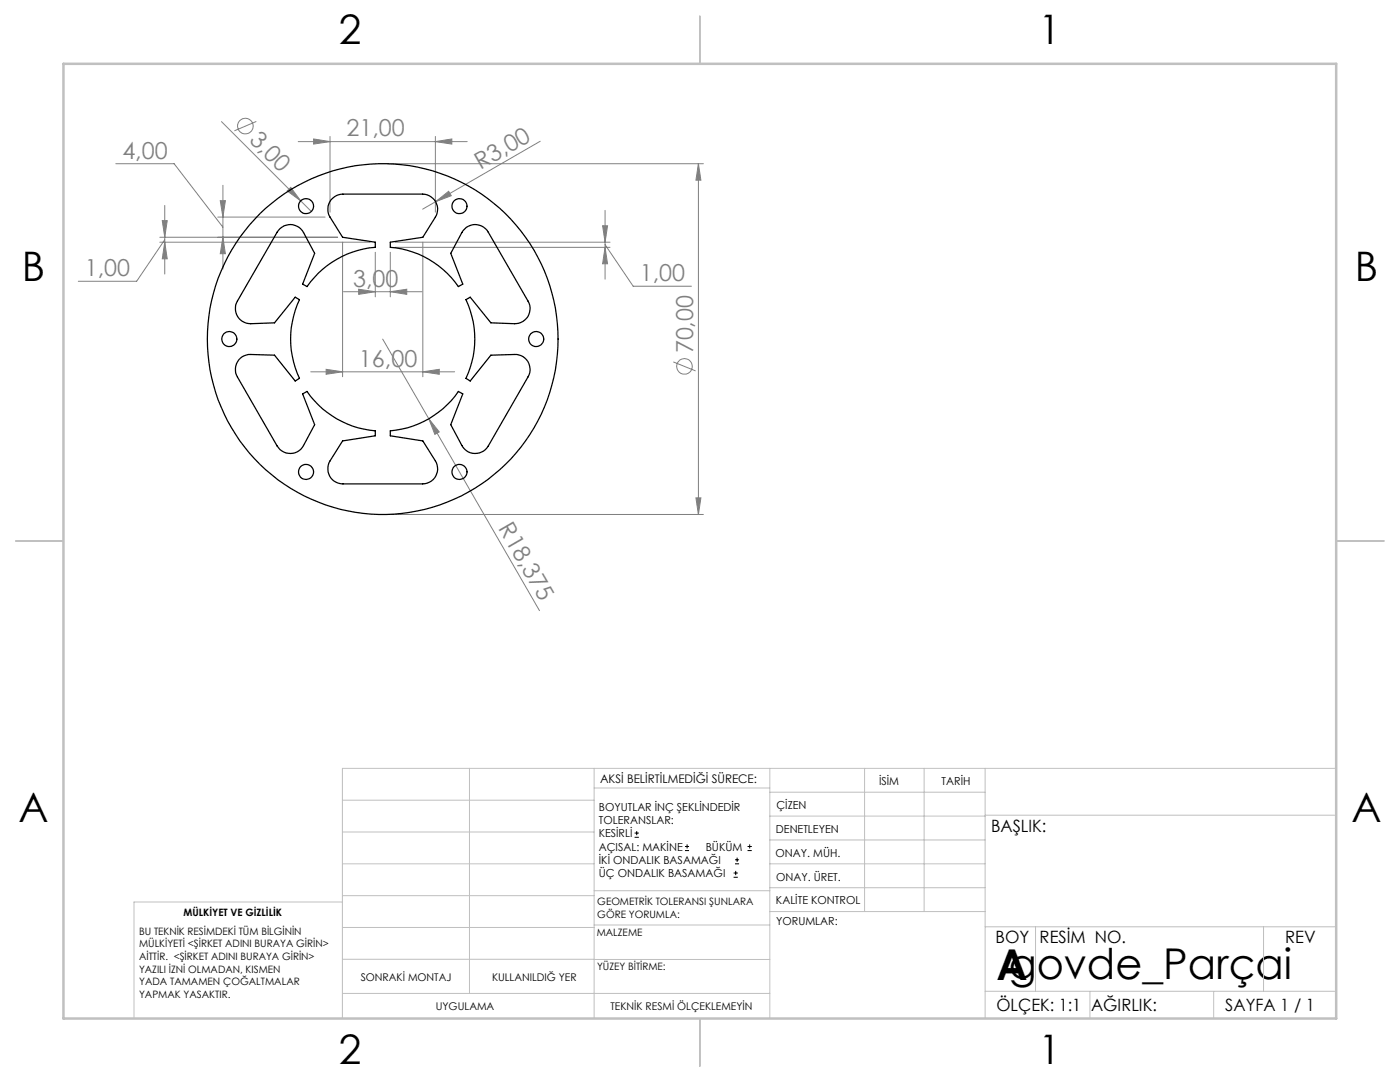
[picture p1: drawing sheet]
<svg xmlns="http://www.w3.org/2000/svg" width="279mm" height="216mm" viewBox="0 0 279 216" stroke-linecap="round" stroke-linejoin="round" font-family="sans-serif">
<g fill="none" stroke="#808080" stroke-width=".2">
<path d="M23.1 32.7h11.6l9.8 12.6M44.2 24.3l15.8 15.8M44.5 37v16.7M51.2 24.2l-4.4 1.9M57.3 38.1l.7-.7 2 2.7zM59.5 28.3h33.7M62.6 27.7l3.3 .6-3.3 .5zM65.9 27.2v15.1M77.4 32.7h63M86.9 28.3l3.3-.6v1.1zM86.9 27.2v15.1M107.8 28.2l-20.9 12.1"/>
<path d="M139.4 32.7l.5 3.2h-1zM139.4 32.7v70M31.9 48.3h42M31.9 47.3h35.5M32.4 44h1l-.5 3.3zM32.9 48.3l.5 3.3h-1zM32.9 41v13.7M32.9 47.8l-5.6 8.3h-11.7M43.5 43.3h21.4M44 40h1l-.5 3.3zM44.5 47.3l.5 3.3h-1zM60 40.1l2.1 2.1"/>
<path d="M68.4 48.3v26.9M68.5 58.2h15.7M71.6 57.7l3.3 .5-3.3 .5zM74.9 50.3v8.9M77.9 58.2l3.3-.5v1zM77.9 50.3v8.9M78.9 49.4h42.8M78.9 48.3h42.8M84.4 48.3v26.9M86.9 40.3l2.6-2.1 .6 .9zM86.9 40.3l-2.6 1.4M120.3 45h.9l-.4 3.3z"/>
<path d="M120.8 49.4l.4 3.2h-.9zM120.8 42v13.7M120.8 48.8l5.6 8.3h11.6M62 74.2h28.7M65.1 73.7l3.3 .5-3.3 .5zM76.4 67.7l31.3 54.1M84.4 74.2l3.3-.5v1zM134.4 72.2l4.4 1.8M85.6 83.6l2.1 2.6-.9 .5zM138.9 99.3h1l-.5 3.4zM77.4 102.7h63"/>
<circle cx="49" cy="25.1" r="1.55"/>
<circle cx="136.6" cy="73.1" r="1.56"/>
</g>
<g fill="none" stroke="#000" stroke-width=".2">
<path d="M126.6 167.1h.9M126.6 166.2h.9M127.1 165.8v.9M136.7 169.7h.8M136.7 168.9h.8M137.1 168.5v.8M146.4 175h.8M146.4 174.2h.8M146.7 172.4h.8M146.7 171.6h.8M146.8 173.8v.8M147.1 171.1v.9"/>
<path d="M149.2 169.7h.8M149.2 168.9h.8M149.6 168.5v.8"/>
</g>
<g fill="none" stroke="#c0c0c0" stroke-width=".2">
<path d="M68.3 159.7h50.3M93.7 153.3v44.9M118.6 153.3v49.9M118.6 157.2h35M153.6 153.3v49.9M153.6 158.1h43M172.5 153.3v28.6M184.4 153.3v28.6M196.6 153.3v49.9M266.7 153.3h-198.4v49.9M68.3 178.7h50.3M68.3 172.4h50.3"/>
<path d="M68.3 166h50.3M68.3 180h-41.6v23.2M118.6 177.7h35M153.6 167.6h43M153.6 162.8h43M153.6 172.4h43M153.6 177.1h43M196.6 162.7h70.1M68.3 198.2h85.3M68.3 191.4l85.3 .1M68.3 185.1h50.3M118.6 184.6h35"/>
<path d="M153.6 181.9h43M196.6 197.8h70.1M196.6 184.9h70.1M206.7 184.9v12.9M217.5 197.8v5.4M242.2 197.8v5.4M252.2 184.9v12.9"/>
</g>
<path d="M139.7 3.2v9.5M3.1 107.9h9.6M266.7 107.9h9.5M139.7 203.2v9.6" fill="none" stroke="#c0c0c0" stroke-width=".25"/>
<path d="M12.7 12.7h254v190.5h-254z" fill="none" stroke="#c0c0c0" stroke-width=".5"/>
<g fill="#808080">
<path d="M57.3 38.1l.7-.7 2 2.7z"/>
<path d="M86.9 40.3l2.6-2.1 .6 .9z"/>
<path d="M85.6 83.6l2.1 2.6-.9 .5z"/>
<path d="M71.6 57.7l3.3 .5-3.3 .5zM77.9 58.2l3.3-.5v1zM120.8 49.4l.4 3.2h-.9zM120.3 45h.9l-.4 3.3zM32.9 48.3l.5 3.3h-1zM32.4 44h1l-.5 3.3zM44.5 47.3l.5 3.3h-1zM44 40h1l-.5 3.3zM62.6 27.7l3.3 .6-3.3 .5zM86.9 28.3l3.3-.6v1.1z"/>
<path d="M65.1 73.7l3.3 .5-3.3 .5zM84.4 74.2l3.3-.5v1z"/>
<path d="M139.4 32.7l.5 3.2h-1zM138.9 99.3h1l-.5 3.4z"/>
</g>
<g fill="none" stroke="#000" stroke-width=".25">
<path d="M55.9 45.6a2.99 2.99 0 0 1 4.7 .8l2.2 4.2-2.4 6.1 .9 .5a18.5 18.5 0 0 1 13.6-7.8v-1.1l-6.5-1-2.5-4a3 3 0 0 1 2.5-4.6h15.9a3 3 0 0 1 2.6 4.6l-2.5 4-6.5 1v1.1a18.3 18.3 0 0 1 13.6 7.8l.9-.5-2.4-6.1 2.2-4.2a3 3 0 0 1 5.2-.1l8 13.8a2.98 2.98 0 0 1-2.7 4.5l-4.7-.2-4.2-5.1-.8 .5a18.3 18.3 0 0 1 0 15.7l.8 .5 4.2-5.1 4.7-.2a2.97 2.97 0 0 1 2.7 4.5l-8 13.8a3 3 0 0 1-5.2-.1l-2.2-4.2 2.4-6.1-.9-.5a18.2 18.2 0 0 1-13.6 7.9v1l6.5 1 2.5 4a3 3 0 0 1-2.6 4.6h-15.9a3 3 0 0 1-2.5-4.6l2.5-4 6.5-1v-1a18.4 18.4 0 0 1-13.6-7.9l-.9 .5 2.4 6.1-2.2 4.2a3 3 0 0 1-5.3 .1l-7.9-13.8a2.99 2.99 0 0 1 2.7-4.5l4.7 .2 4.1 5.1 .9-.5a18.3 18.3 0 0 1 0-15.7l-.9-.5-4.1 5.1-4.7 .2a3 3 0 0 1-2.7-4.5l7.9-13.8z"/>
<circle cx="61.1" cy="41.1" r="1.5"/>
<circle cx="91.7" cy="41.1" r="1.5"/>
<circle cx="45.8" cy="67.7" r="1.51"/>
<circle cx="76.4" cy="67.7" r="35"/>
<circle cx="107" cy="67.7" r="1.51"/>
<circle cx="61.1" cy="94.2" r="1.51"/>
<circle cx="91.7" cy="94.2" r="1.51"/>
</g>
<text font-size="8.5" x="198.9" y="195.5">Agovde_Parçai</text>
<g font-size="8.1">
<text x="67.6" y="8.9">2</text>
<text x="207.3" y="8.9">1</text>
<text x="4.4" y="56.1">B</text>
<text x="270.4" y="56.1">B</text>
<text x="3.7" y="164.1">A</text>
<text x="269.7" y="164.1">A</text>
<text x="67.6" y="212.4">2</text>
<text x="207.3" y="212.4">1</text>
</g>
<g font-size="4.7" fill="#808080">
<text x="49.6" y="28.2" transform="rotate(45 49.6 28.2)">3,00</text>
<text x="69.2" y="27.2">21,00</text>
<text x="24.4" y="31.6">4,00</text>
<text x="95.9" y="33.9" transform="rotate(-30 95.9 33.9)">R3,00</text>
<text x="16.9" y="55.1">1,00</text>
<text x="70.5" y="57.2">3,00</text>
<text x="127.7" y="56.1">1,00</text>
<text x="138.3" y="70.5" transform="rotate(-90 138.3 70.5)">70,00</text>
<text x="71.6" y="73.2">16,00</text>
<text x="99.4" y="105.4" transform="rotate(60 99.4 105.4)">R18,375</text>
</g>
<g font-size="3.4">
<text x="197.8" y="166">BAŞLIK:</text>
<text x="198.7" y="188.1">BOY</text>
<text x="207.5" y="188.1">RESİM NO.</text>
<text x="256.5" y="188.2">REV</text>
<text x="198.9" y="201.7">ÖLÇEK: 1:1</text>
<text x="217.7" y="201.8">AĞIRLIK:</text>
<text x="244.5" y="201.7">SAYFA 1 / 1</text>
</g>
<text font-size="2.4" x="119.8" y="156.2">AKSİ BELİRTİLMEDİĞİ SÜRECE:</text>
<g font-size="2.2">
<text x="119.5" y="161.8">BOYUTLAR İNÇ ŞEKLİNDEDİR</text>
<text x="155" y="161.3">ÇİZEN</text>
<text x="175.4" y="156.6">İSİM</text>
<text x="187.9" y="156.7">TARİH</text>
<text x="119.5" y="164.4">TOLERANSLAR:</text>
<text x="119.5" y="167.1">KESİRLİ</text>
<text x="154.9" y="166.3">DENETLEYEN</text>
<text x="119.5" y="169.7">AÇISAL: MAKİNE</text>
<text x="119.5" y="172.4">İKİ ONDALIK BASAMAĞI</text>
<text x="140.8" y="169.7">BÜKÜM</text>
<text x="154.8" y="170.9">ONAY. MÜH.</text>
<text x="119.5" y="175">ÜÇ ONDALIK BASAMAĞI</text>
<text x="154.9" y="175.7">ONAY. ÜRET.</text>
<text x="154.9" y="180.4">KALİTE KONTROL</text>
<text x="154.9" y="184.6">YORUMLAR:</text>
</g>
<g font-size="2.1">
<text x="72" y="195.7">SONRAKİ MONTAJ</text>
<text x="98.2" y="195.7">KULLANILDIĞ YER</text>
<text x="87" y="201.5">UYGULAMA</text>
<text x="121.8" y="201.6">TEKNİK RESMİ ÖLÇEKLEMEYİN</text>
</g>
<g font-size="2">
<text x="36.6" y="182.8">MÜLKİYET VE GİZLİLİK</text>
<text x="119.2" y="180.6">GEOMETRİK TOLERANSI ŞUNLARA</text>
<text x="119.2" y="183.1">GÖRE YORUMLA:</text>
<text x="27.8" y="186.5">BU TEKNİK RESİMDEKİ TÜM BİLGİNİN</text>
<text x="27.8" y="189">MÜLKİYETİ &lt;ŞİRKET ADINI BURAYA GİRİN&gt;</text>
<text x="27.8" y="191.6">AİTTİR. &lt;ŞİRKET ADINI BURAYA GİRİN&gt;</text>
<text x="119.1" y="186.7">MALZEME</text>
<text x="27.8" y="194.1">YAZILI İZNİ OLMADAN, KISMEN</text>
<text x="27.8" y="196.6">YADA TAMAMEN ÇOĞALTMALAR</text>
<text x="119.2" y="193.5">YÜZEY BİTİRME:</text>
<text x="27.8" y="199.1">YAPMAK YASAKTIR.</text>
</g>
</svg>
